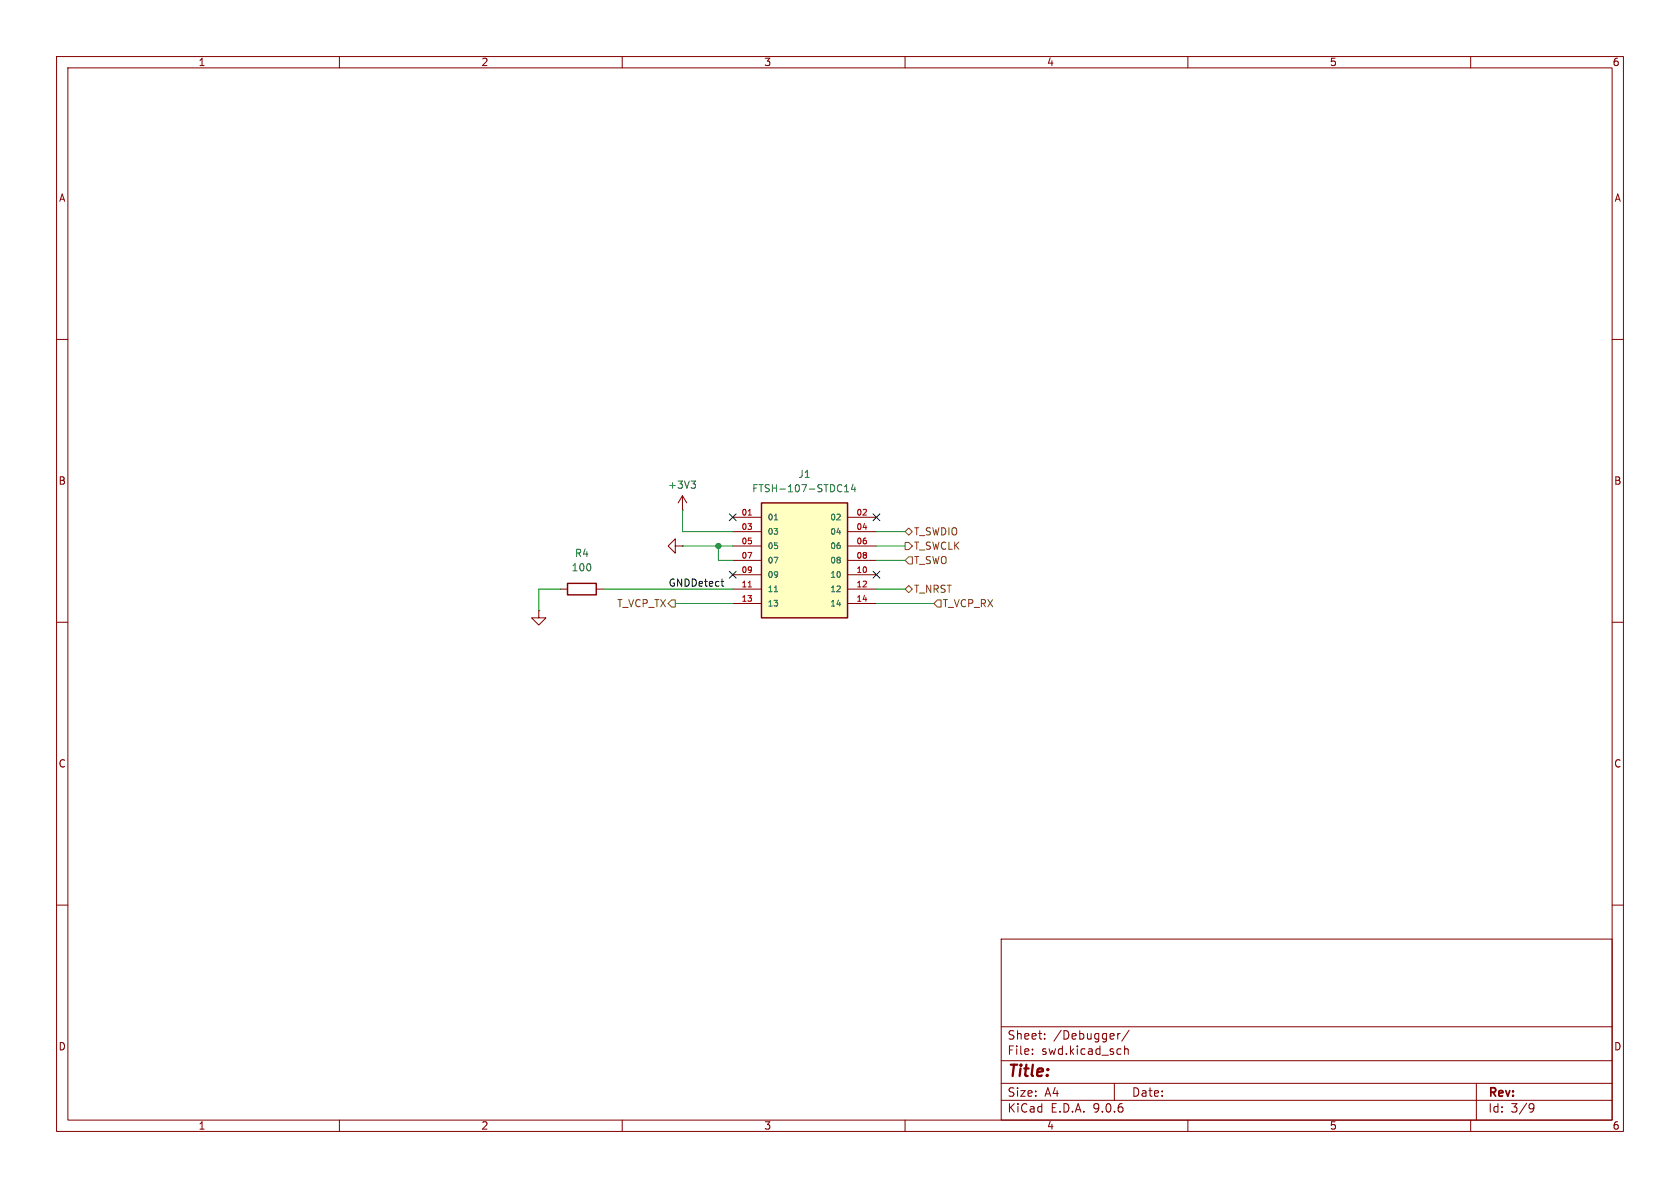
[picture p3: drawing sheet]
<svg xmlns="http://www.w3.org/2000/svg" width="297mm" height="210mm" viewBox="0 0 297 210" stroke-linecap="round" stroke-linejoin="round" font-family="sans-serif">
<g fill="none" stroke="#840000" stroke-width=".18">
<path d="M10 10h277v190h-277zM12 12h273v186h-273zM60 10v2M110 10v2M160 10v2M210 10v2M260 10v2M10 60h2M285 60h2M10 110h2M285 110h2M10 160h2"/>
<path d="M177 166h108v32h-108zM285 160h2M60 198v2M110 198v2M160 198v2M177 194.5h108M177 191.5h108M177 187.5h108M177 181.5h108M182.5 186.3v.1M182.5 185.5v.1M184.7 183.6v.1"/>
<path d="M184.7 182.8v.1M197 191.5v3M197.6 182.7v1M198 182.7l-.3 .1-.1 .2M198.8 184.9v1.5M198.8 185.5l.2-.1 .4 .1 .1 .9M199.6 182.1l-1.3 2M210 198v2M260 198v2M261 191.5v6.5M270.6 195.1l.5 .1a.99 .99 0 0 1-.4 1.4h-.2M271.2 195.7l-.3 .3h-.3"/>
</g>
<path d="M134.6 88.9h15.2v20.3h-15.2z" fill="#ffffc2"/>
<path d="M134.6 88.9h15.2v20.3h-15.2zM100.3 103.1h5.1v2.1h-5.1z" fill="none" stroke="#840000" stroke-width=".25"/>
<g fill="none" stroke="#840000" stroke-width=".18">
<path d="M119.4 96.5v-1.2l-1.3 1.2 1.3 1.3v-1.3h1.2M120.6 90.2h.1M120.6 96.5h.1M120.6 87.6l-.7 1.3M120.6 87.6l.8 1.3M120.6 87.6v2.6M129.5 91.4h5.1M129.5 94h5.1M129.5 96.5h5.1M129.5 99.1h5.1M149.9 91.4h5M149.9 94h5"/>
<path d="M149.9 96.5h5M149.9 99.1h5M95.2 108v1.2h1.3l-1.3 1.3-1.2-1.3h1.2M95.2 108h.1M99.1 104.1h1.2M105.4 104.1h1.3M129.5 101.6h5.1M129.5 104.1h5.1M129.5 106.7h5.1M149.9 101.6h5M149.9 104.1h5M149.9 106.7h5"/>
</g>
<path d="M122.2 85h.7l-.4 .5M122.7 85.5l.2 .3v.3l-.2 .2M136.9 91.9h.6M149.3 86.9h.7M149.3 86l.4-.3v1.2M150.8 85.6l-.3 .9h.8M151.1 86.1v.8M136.9 104.6h.6" fill="none" stroke="#006464" stroke-width=".18"/>
<path d="M132.3 91.1h.6M132.3 103.8h.6" fill="none" stroke="#a90000" stroke-width=".18"/>
<path d="M160 95.9h.7l.6 .6-.6 .7h-.7zM160 94l.7-.7 .6 .7-.6 .6zM160.7 98.4h.6v1.3h-.6l-.7-.6zM118.1 106.7l.6-.7h.7v1.3h-.7zM160 104.1l.7-.6 .6 .6-.6 .7zM165.7 106h.7v1.3h-.7l-.6-.6z" fill="none" stroke="#725600" stroke-width=".18"/>
<path d="M127.5 102.8h.4M127.7 103.6h.2" fill="none" stroke="#0f0f0f" stroke-width=".18"/>
<path d="M120.6 96.5h8.9M120.6 90.2v3.8h8.9M127 96.5v2.6h2.5M154.9 96.5h5.1M154.9 94h5.1M154.9 99.1h5.1M99.1 104.1h-3.9v3.9M106.7 104.1h22.8M119.4 106.7h10.1M154.9 106.7h10.2M154.9 104.1h5.1" fill="none" stroke="#009600" stroke-width=".18"/>
<path d="M128.9 90.8l1.2 1.2M130.1 90.8l-1.2 1.2M154.3 90.8l1.2 1.2M155.5 90.8l-1.2 1.2M128.9 101l1.2 1.2M130.1 101l-1.2 1.2M154.3 101l1.2 1.2M155.5 101l-1.2 1.2" fill="none" stroke="#000084" stroke-width=".18"/>
<circle cx="127" cy="96.5" r=".46" fill="#009600" stroke="#009600" stroke-width=".18"/>
<text font-size="2.8" fill="#840000" x="178" y="190.9">Title:</text>
<g font-size="2.1" fill="#840000">
<text x="178" y="184">Sheet:</text>
<text x="186.2" y="184">/Debugger/</text>
<text x="178" y="186.7">File:</text>
<text x="184.1" y="186.7">swd.kicad_sch</text>
<text x="178" y="196.9">KiCad</text>
<text x="178" y="194.1">Size:</text>
<text x="184.7" y="194.1">A4</text>
<text x="185.7" y="196.9">E.D.A.</text>
<text x="193.3" y="196.9">9.0.6</text>
<text x="200" y="194.1">Date:</text>
<text x="263" y="194.3">Rev:</text>
<text x="263" y="196.9">Id:</text>
<text x="267.1" y="196.9">3/9</text>
</g>
<g font-size="1.8" fill="#840000">
<text x="35" y="11.9">1</text>
<text x="85" y="11.9">2</text>
<text x="135" y="11.9">3</text>
<text x="185" y="11.9">4</text>
<text x="235" y="11.9">5</text>
<text x="285" y="11.9">6</text>
<text x="10.3" y="35.9">A</text>
<text x="285.3" y="35.9">A</text>
<text x="10.3" y="85.9">B</text>
<text x="285.3" y="85.9">B</text>
<text x="10.3" y="135.9">C</text>
<text x="285.3" y="135.9">C</text>
<text x="10.3" y="185.9">D</text>
<text x="285.3" y="185.9">D</text>
<text x="35" y="199.9">1</text>
<text x="85" y="199.9">2</text>
<text x="135" y="199.9">3</text>
<text x="185" y="199.9">4</text>
<text x="235" y="199.9">5</text>
<text x="285" y="199.9">6</text>
</g>
<g font-size="1.8" fill="#006464">
<text x="118" y="86.6">+3V3</text>
<text x="132.9" y="87.2">FTSH-107-STDC14</text>
<text x="141" y="84.7">J1</text>
<text x="101" y="101.2">100</text>
<text x="101.5" y="98.7">R4</text>
</g>
<g font-size="1.8" fill="#725600">
<text x="161.5" y="94.8">T_SWDIO</text>
<text x="161.5" y="97.4">T_SWCLK</text>
<text x="161.5" y="99.9">T_SWO</text>
<text x="109" y="107.5">T_VCP_TX</text>
<text x="161.5" y="105">T_NRST</text>
<text x="166.6" y="107.5">T_VCP_RX</text>
</g>
<text font-size="1.8" fill="#0f0f0f" x="118.1" y="103.8">GNDDetect</text>
<g font-size="1.4" fill="#a90000">
<text x="131" y="91.2">01</text>
<text x="131" y="93.7">03</text>
<text x="151.3" y="91.2">02</text>
<text x="151.3" y="93.7">04</text>
<text x="131" y="96.3">05</text>
<text x="131" y="98.8">07</text>
<text x="131" y="101.3">09</text>
<text x="151.3" y="96.3">06</text>
<text x="151.3" y="98.8">08</text>
<text x="151.3" y="101.3">10</text>
<text x="131" y="103.9">11</text>
<text x="131" y="106.4">13</text>
<text x="151.3" y="103.9">12</text>
<text x="151.3" y="106.4">14</text>
</g>
<g font-size="1.4" fill="#006464">
<text x="135.6" y="92.2">01</text>
<text x="135.6" y="94.7">03</text>
<text x="146.7" y="92.2">02</text>
<text x="146.7" y="94.7">04</text>
<text x="135.6" y="97.3">05</text>
<text x="135.6" y="99.8">07</text>
<text x="146.7" y="97.3">06</text>
<text x="146.7" y="99.8">08</text>
<text x="135.6" y="102.3">09</text>
<text x="135.6" y="104.9">11</text>
<text x="135.6" y="107.4">13</text>
<text x="146.7" y="102.3">10</text>
<text x="146.7" y="104.9">12</text>
<text x="146.7" y="107.4">14</text>
</g>
</svg>
